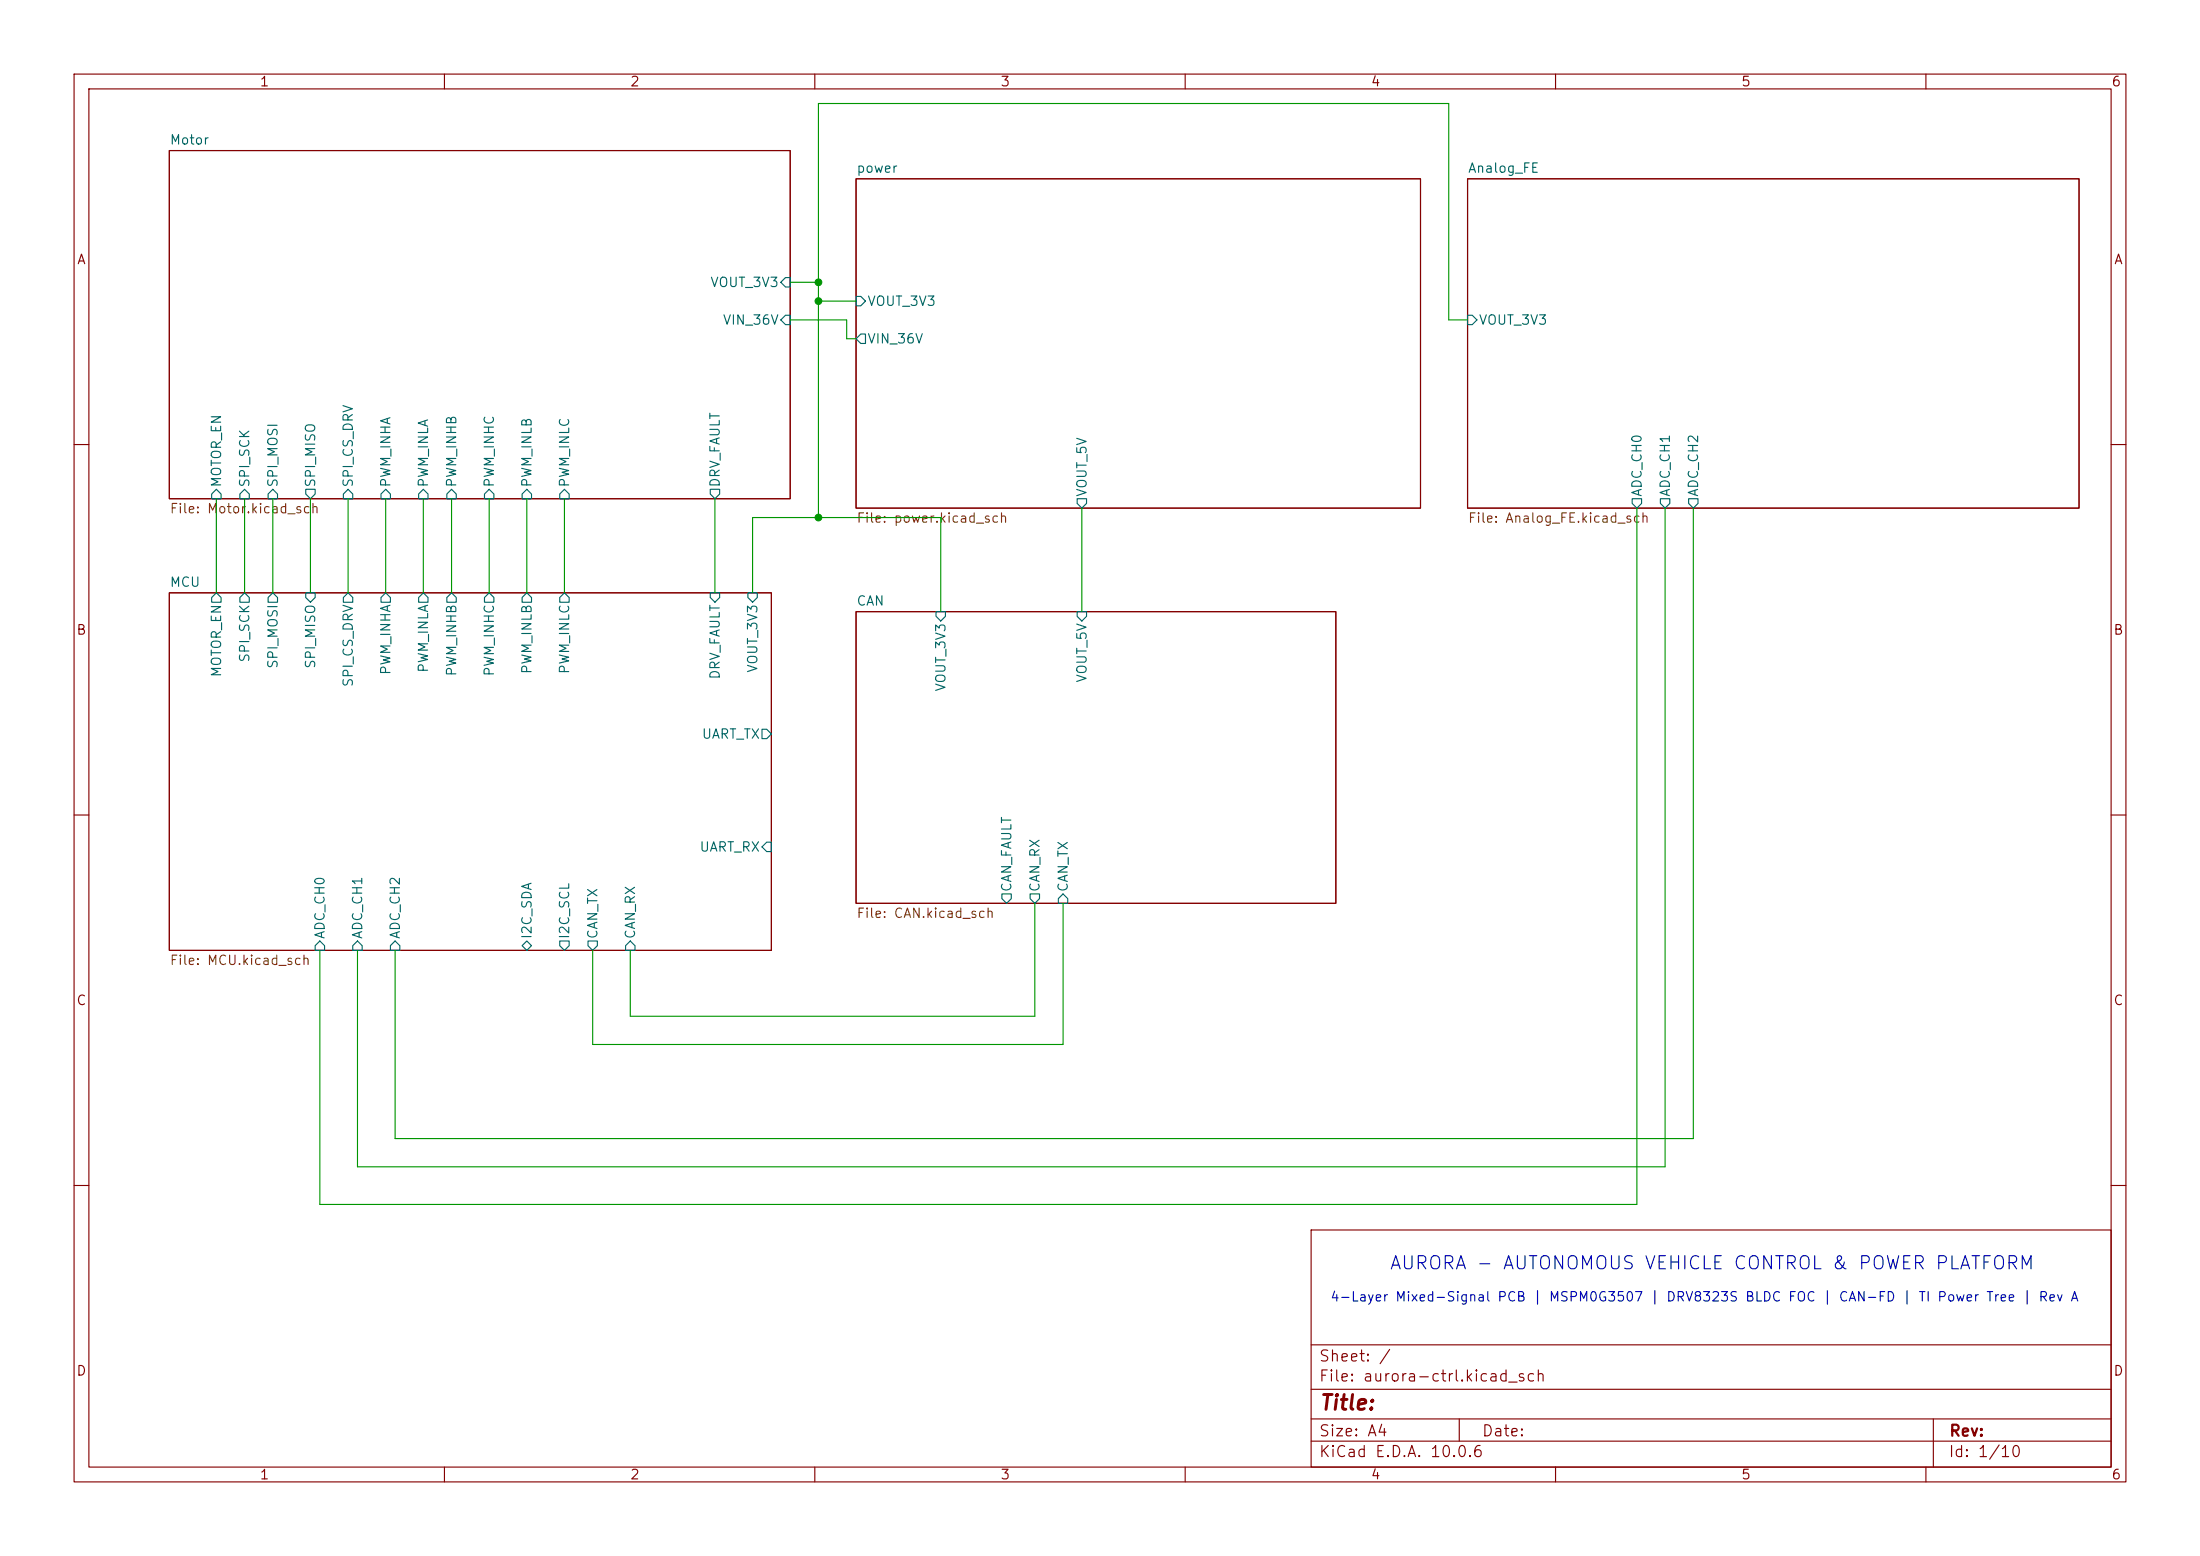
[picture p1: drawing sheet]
<svg xmlns="http://www.w3.org/2000/svg" width="297mm" height="210mm" viewBox="0 0 297 210" stroke-linecap="round" stroke-linejoin="round" font-family="sans-serif">
<g fill="none" stroke="#840000" stroke-width=".15">
<path d="M10 10h277v190h-277zM12 12h273v186h-273zM60 10v2M110 10v2M160 10v2M210 10v2M260 10v2M22.9 20.3h83.8v47h-83.8zM115.6 24.1h76.2v44.5h-76.2zM198.1 24.1h82.6v44.5h-82.6zM10 60h2M285 60h2"/>
<path d="M22.9 80h81.2v48.3h-81.2zM115.6 82.6h64.7v39.3h-64.7zM10 110h2M285 110h2M10 160h2M177 166h108v32h-108zM285 160h2M60 198v2M110 198v2M160 198v2M177 194.5h108M177 191.5h108"/>
<path d="M177 187.5h108M177 181.5h108M197 191.5v3M210 198v2M260 198v2M261 191.5v6.5"/>
</g>
<g fill="none" stroke="#006464" stroke-width=".15">
<path d="M106 37.5h.7v1.2h-.7l-.6-.6zM106 42.5h.7v1.3h-.7l-.6-.6zM115.6 40h.6l.6 .6-.6 .7h-.6zM116.2 45.1h.6v1.3h-.6l-.6-.7zM198.1 42.5h.7l.6 .7-.6 .6h-.7zM29.2 66l.6 .7v.6h-1.2v-.6zM33 66l.7 .7v.6h-1.3v-.6zM36.8 66l.7 .7v.6h-1.3v-.6zM41.3 66h1.2v.7l-.6 .6-.6-.6zM47 66l.6 .7v.6h-1.2v-.6zM52.1 66l.6 .7v.6h-1.3v-.6zM57.1 66l.7 .7v.6h-1.3v-.6z"/>
<path d="M61 66l.6 .7v.6h-1.3v-.6zM66 66l.7 .7v.6h-1.3v-.6zM71.1 66l.7 .7v.6h-1.3v-.6zM76.2 66l.6 .7v.6h-1.2v-.6zM95.9 66h1.3v.7l-.7 .6-.6-.6zM145.4 67.3h1.3v.6l-.7 .7-.6-.7zM220.3 67.3h1.3v.6l-.6 .7-.7-.7zM224.2 67.3h1.2v.6l-.6 .7-.6-.7zM228 67.3h1.2v.6l-.6 .7-.6-.7zM29.2 80l.6 .6v.7h-1.2v-.7zM33 80l.7 .6v.7h-1.3v-.7zM36.8 80l.7 .6v.7h-1.3v-.7z"/>
<path d="M41.3 80h1.2v.6l-.6 .7-.6-.7zM47 80l.6 .6v.7h-1.2v-.7zM52.1 80l.6 .6v.7h-1.3v-.7zM57.1 80l.7 .6v.7h-1.3v-.7zM61 80l.6 .6v.7h-1.3v-.7zM66 80l.7 .6v.7h-1.3v-.7zM71.1 80l.7 .6v.7h-1.3v-.7zM76.2 80l.6 .6v.7h-1.2v-.7zM95.9 80h1.3v.6l-.7 .7-.6-.7zM101 80h1.2v.6l-.6 .7-.6-.7zM102.9 98.4h.6l.6 .7-.6 .6h-.6zM126.4 82.6h1.2v.6l-.6 .6-.6-.6z"/>
<path d="M145.4 82.6h1.3v.6l-.7 .6-.6-.6zM103.5 113.7h.6v1.2h-.6l-.6-.6zM43.2 127l.6 .6v.7h-1.3v-.7zM48.3 127l.6 .6v.7h-1.3v-.7zM53.3 127l.7 .6v.7h-1.3v-.7zM70.5 127.6l.6-.6 .7 .6-.7 .7zM75.6 127h1.2v.6l-.6 .7-.6-.7zM79.4 127h1.2v.6l-.6 .7-.6-.7zM84.5 127.6l.6-.6 .6 .6v.7h-1.2zM135.3 120.7h1.2v.6l-.6 .6-.6-.6zM139.1 120.7h1.2v.6l-.6 .6-.6-.6zM142.9 121.3l.6-.6 .6 .6v.6h-1.2z"/>
</g>
<g fill="none" stroke="#009600" stroke-width=".15">
<path d="M106.7 38.1h3.8M106.7 43.2h7.6v2.5h1.3M110.5 40.6h5.1M198.1 43.2h-2.5v-29.2h-85.1v55.9M29.2 67.3v12.7M33 67.3v12.7M36.8 67.3v12.7M41.9 67.3v12.7M47 67.3v12.7M52.1 67.3v12.7M57.1 67.3v12.7M61 67.3v12.7"/>
<path d="M66 67.3v12.7M71.1 67.3v12.7M76.2 67.3v12.7M96.5 67.3v12.7M146 68.6v14M221 68.6v94h-177.8v-34.3M224.8 68.6v88.9h-176.5v-29.2M228.6 68.6v85.1h-175.3v-25.4M101.6 80v-10.1h25.4v12.7M139.7 121.9v15.3h-54.6v-8.9M143.5 121.9v19.1h-63.5v-12.7"/>
</g>
<g fill="#009600" stroke="#009600" stroke-width=".14">
<circle cx="110.5" cy="38.1" r=".46"/>
<circle cx="110.5" cy="69.9" r=".46"/>
<circle cx="110.5" cy="40.6" r=".46"/>
</g>
<text font-size="2" fill="#840000" x="178" y="190.8">Title:</text>
<text font-size="1.8" fill="#0000c2" x="187.5" y="171.8">AURORA - AUTONOMOUS VEHICLE CONTROL &amp; POWER PLATFORM</text>
<g font-size="1.5" fill="#840000">
<text x="178" y="184.1">Sheet: /</text>
<text x="178" y="186.8">File: aurora-ctrl.kicad_sch</text>
<text x="178" y="197">KiCad E.D.A. 10.0.6</text>
<text x="178" y="194.2">Size: A4</text>
<text x="200" y="194.2">Date:</text>
<text x="263" y="197">Id: 1/10</text>
<text x="263" y="194.2">Rev:</text>
</g>
<g font-size="1.3" fill="#840000">
<text x="35" y="12">1</text>
<text x="85" y="12">2</text>
<text x="135" y="12">3</text>
<text x="185" y="12">4</text>
<text x="235" y="12">5</text>
<text x="285" y="12">6</text>
<text x="10.3" y="36">A</text>
<text x="285.3" y="36">A</text>
<text x="10.2" y="86">B</text>
<text x="285.2" y="86">B</text>
<text x="10.2" y="136">C</text>
<text x="285.2" y="136">C</text>
<text x="10.2" y="186">D</text>
<text x="285.2" y="186">D</text>
<text x="35" y="200">1</text>
<text x="85" y="200">2</text>
<text x="135" y="200">3</text>
<text x="185" y="200">4</text>
<text x="235" y="200">5</text>
<text x="285" y="200">6</text>
</g>
<g font-size="1.3" fill="#006464">
<text x="22.8" y="19.8">Motor</text>
<text x="115.5" y="23.6">power</text>
<text x="198.1" y="23.6">Analog_FE</text>
<text x="95.8" y="39.1">VOUT_3V3</text>
<text x="117" y="41.6">VOUT_3V3</text>
<text x="97.5" y="44.1">VIN_36V</text>
<text x="117" y="46.7">VIN_36V</text>
<text x="199.6" y="44.1">VOUT_3V3</text>
<text x="30.2" y="65.9" transform="rotate(-90 30.2 65.9)">MOTOR_EN</text>
<text x="34" y="65.9" transform="rotate(-90 34 65.9)">SPI_SCK</text>
<text x="37.8" y="65.9" transform="rotate(-90 37.8 65.9)">SPI_MOSI</text>
<text x="42.9" y="65.9" transform="rotate(-90 42.9 65.9)">SPI_MISO</text>
<text x="48" y="65.9" transform="rotate(-90 48 65.9)">SPI_CS_DRV</text>
<text x="53" y="65.9" transform="rotate(-90 53 65.9)">PWM_INHA</text>
<text x="58.1" y="65.9" transform="rotate(-90 58.1 65.9)">PWM_INLA</text>
<text x="61.9" y="65.9" transform="rotate(-90 61.9 65.9)">PWM_INHB</text>
<text x="67" y="65.9" transform="rotate(-90 67 65.9)">PWM_INHC</text>
<text x="72.1" y="65.9" transform="rotate(-90 72.1 65.9)">PWM_INLB</text>
<text x="77.2" y="65.9" transform="rotate(-90 77.2 65.9)">PWM_INLC</text>
<text x="97.5" y="65.9" transform="rotate(-90 97.5 65.9)">DRV_FAULT</text>
<text x="147" y="67.1" transform="rotate(-90 147 67.1)">VOUT_5V</text>
<text x="221.9" y="67.1" transform="rotate(-90 221.9 67.1)">ADC_CH0</text>
<text x="225.8" y="67.1" transform="rotate(-90 225.8 67.1)">ADC_CH1</text>
<text x="229.6" y="67.1" transform="rotate(-90 229.6 67.1)">ADC_CH2</text>
<text x="22.8" y="79.5">MCU</text>
<text x="115.5" y="82.1">CAN</text>
<text x="34" y="89.5" transform="rotate(-90 34 89.5)">SPI_SCK</text>
<text x="30.2" y="91.5" transform="rotate(-90 30.2 91.5)">MOTOR_EN</text>
<text x="37.8" y="90.3" transform="rotate(-90 37.8 90.3)">SPI_MOSI</text>
<text x="42.9" y="90.3" transform="rotate(-90 42.9 90.3)">SPI_MISO</text>
<text x="48" y="92.8" transform="rotate(-90 48 92.8)">SPI_CS_DRV</text>
<text x="53" y="91.2" transform="rotate(-90 53 91.2)">PWM_INHA</text>
<text x="58.1" y="90.9" transform="rotate(-90 58.1 90.9)">PWM_INLA</text>
<text x="61.9" y="91.4" transform="rotate(-90 61.9 91.4)">PWM_INHB</text>
<text x="67" y="91.4" transform="rotate(-90 67 91.4)">PWM_INHC</text>
<text x="72.1" y="91.1" transform="rotate(-90 72.1 91.1)">PWM_INLB</text>
<text x="77.2" y="91.1" transform="rotate(-90 77.2 91.1)">PWM_INLC</text>
<text x="97.5" y="91.8" transform="rotate(-90 97.5 91.8)">DRV_FAULT</text>
<text x="102.6" y="90.9" transform="rotate(-90 102.6 90.9)">VOUT_3V3</text>
<text x="128" y="93.4" transform="rotate(-90 128 93.4)">VOUT_3V3</text>
<text x="147" y="92.2" transform="rotate(-90 147 92.2)">VOUT_5V</text>
<text x="94.7" y="100">UART_TX</text>
<text x="94.3" y="115.3">UART_RX</text>
<text x="136.9" y="120.5" transform="rotate(-90 136.9 120.5)">CAN_FAULT</text>
<text x="140.7" y="120.5" transform="rotate(-90 140.7 120.5)">CAN_RX</text>
<text x="144.5" y="120.5" transform="rotate(-90 144.5 120.5)">CAN_TX</text>
<text x="44.1" y="126.8" transform="rotate(-90 44.1 126.8)">ADC_CH0</text>
<text x="49.2" y="126.8" transform="rotate(-90 49.2 126.8)">ADC_CH1</text>
<text x="54.3" y="126.8" transform="rotate(-90 54.3 126.8)">ADC_CH2</text>
<text x="72.1" y="126.8" transform="rotate(-90 72.1 126.8)">I2C_SDA</text>
<text x="77.2" y="126.8" transform="rotate(-90 77.2 126.8)">I2C_SCL</text>
<text x="81" y="126.8" transform="rotate(-90 81 126.8)">CAN_TX</text>
<text x="86.1" y="126.8" transform="rotate(-90 86.1 126.8)">CAN_RX</text>
</g>
<g font-size="1.3" fill="#725600">
<text x="22.8" y="69.6">File: Motor.kicad_sch</text>
<text x="115.5" y="70.9">File: power.kicad_sch</text>
<text x="198.1" y="70.9">File: Analog_FE.kicad_sch</text>
<text x="115.5" y="124.2">File: CAN.kicad_sch</text>
<text x="22.8" y="130.6">File: MCU.kicad_sch</text>
</g>
<text font-size="1.3" fill="#0000c2" x="179.5" y="176">4-Layer Mixed-Signal PCB | MSPM0G3507 | DRV8323S BLDC FOC | CAN-FD | TI Power Tree | Rev A</text>
</svg>
